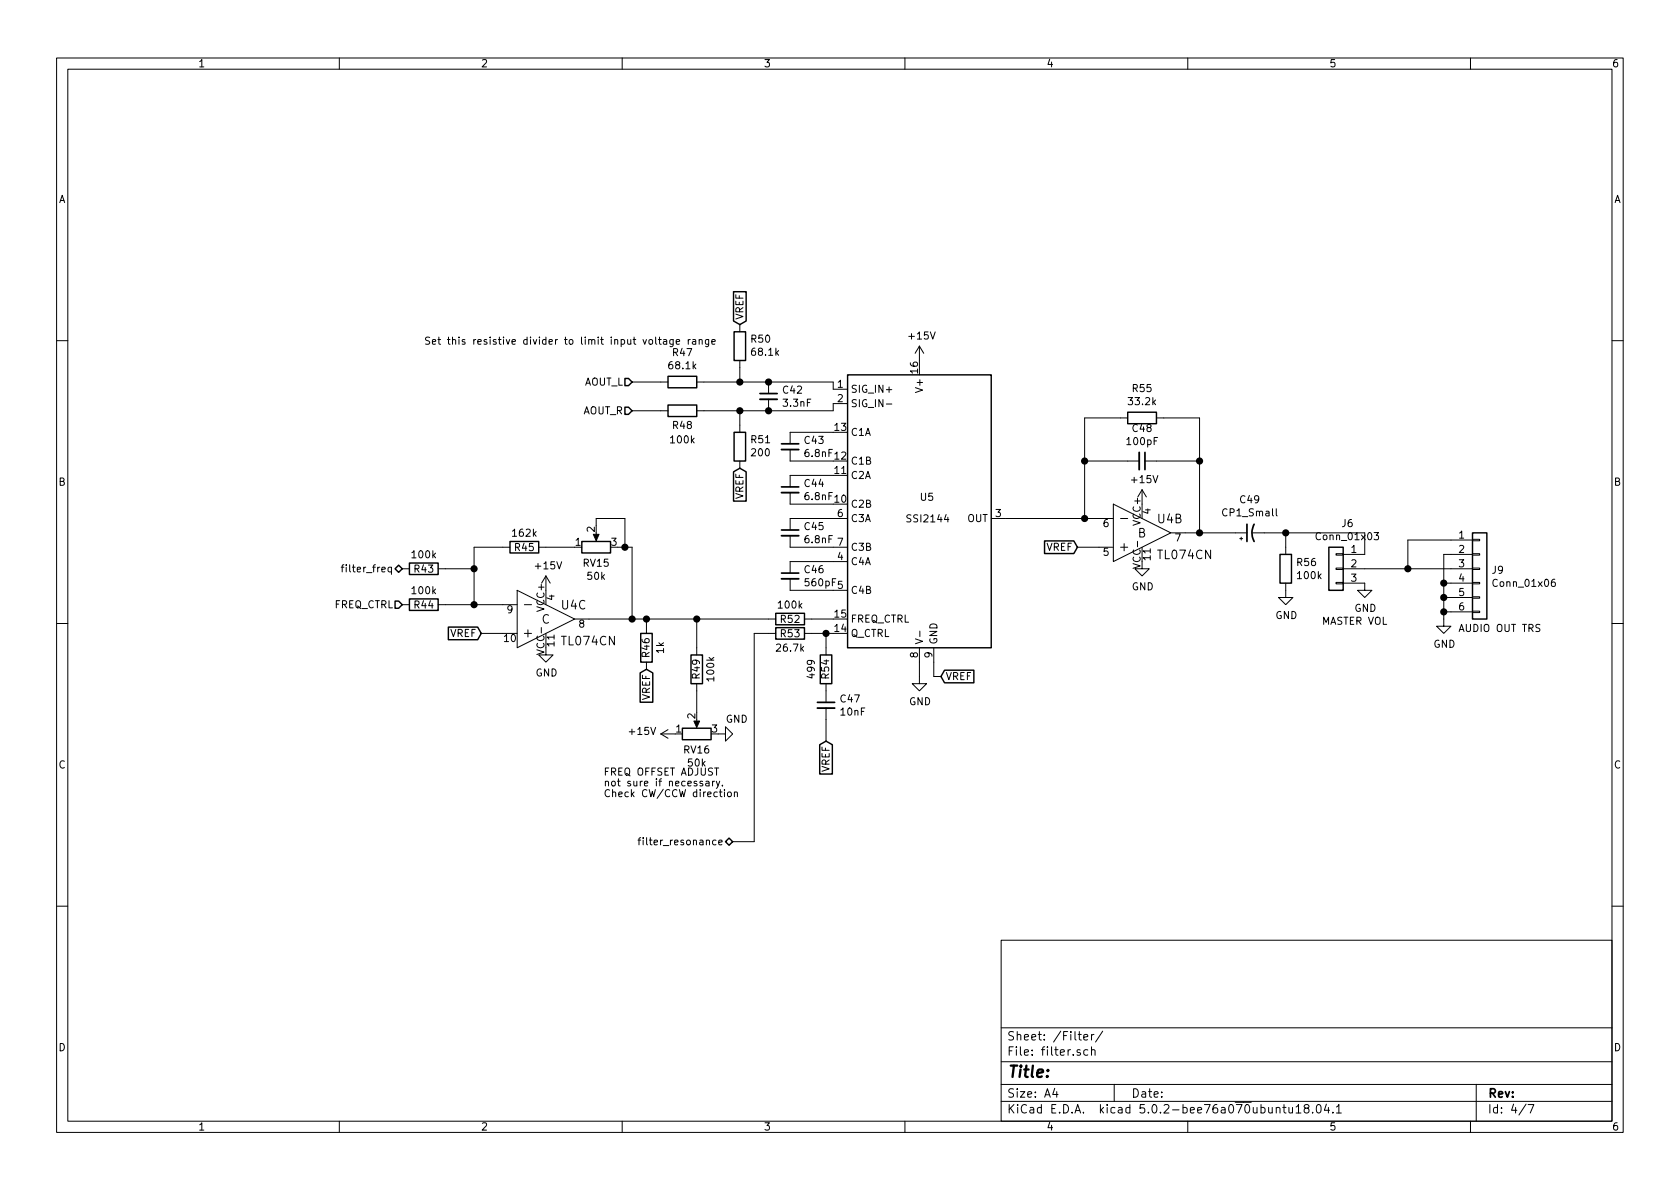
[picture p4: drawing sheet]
EESchema Schematic File Version 4
LIBS:synth-wavetable-cache
EELAYER 26 0
EELAYER END
$Descr A4 11693 8268
encoding utf-8
Sheet 4 7
Title ""
Date ""
Rev ""
Comp ""
Comment1 ""
Comment2 ""
Comment3 ""
Comment4 ""
$EndDescr
$Comp
L Audio:SSI2144 U5
U 1 1
P 6400 3600
F 0 "U5" H 6400 3750 50  0000 L CNN
F 1 "SSI2144" H 6300 3600 50  0000 L CNN
F 2 "SparkFun-AnalogIC:SSOP16" H 7300 3500 50  0001 C CNN
F 3 "http://www.soundsemiconductor.com/downloads/ssi2144datasheet.pdf" H 7100 3350 50  0001 C CNN
	1    6400 3600
	1    0    0    -1  
$EndComp
$Comp
L Device:R R47
U 1 1
P 4750 2650
F 0 "R47" V 4543 2650 50  0000 C CNN
F 1 "68.1k" V 4634 2650 50  0000 C CNN
F 2 "SparkFun-Passives:0805" V 4680 2650 50  0001 C CNN
F 3 "~" H 4750 2650 50  0001 C CNN
	1    4750 2650
	0    1    1    0   
$EndComp
$Comp
L Device:C_Small C42
U 1 1
P 5350 2750
F 0 "C42" H 5442 2796 50  0000 L CNN
F 1 "3.3nF" H 5442 2705 50  0000 L CNN
F 2 "SparkFun-Passives:0805" H 5350 2750 50  0001 C CNN
F 3 "~" H 5350 2750 50  0001 C CNN
	1    5350 2750
	1    0    0    -1  
$EndComp
Wire Wire Line
	5350 2650 5800 2650
Wire Wire Line
	5800 2650 5800 2700
Wire Wire Line
	5350 2850 5800 2850
Wire Wire Line
	5800 2850 5800 2800
$Comp
L Device:C_Small C46
U 1 1
P 5500 4000
F 0 "C46" H 5592 4046 50  0000 L CNN
F 1 "560pF" H 5592 3955 50  0000 L CNN
F 2 "SparkFun-Passives:0805" H 5500 4000 50  0001 C CNN
F 3 "~" H 5500 4000 50  0001 C CNN
	1    5500 4000
	1    0    0    -1  
$EndComp
Wire Wire Line
	5500 3900 5800 3900
Wire Wire Line
	5500 4100 5800 4100
$Comp
L Device:C_Small C45
U 1 1
P 5500 3700
F 0 "C45" H 5592 3746 50  0000 L CNN
F 1 "6.8nF" H 5592 3655 50  0000 L CNN
F 2 "SparkFun-Passives:0805" H 5500 3700 50  0001 C CNN
F 3 "~" H 5500 3700 50  0001 C CNN
	1    5500 3700
	1    0    0    -1  
$EndComp
Wire Wire Line
	5500 3600 5800 3600
Wire Wire Line
	5500 3800 5800 3800
$Comp
L power:GND #PWR071
U 1 1
P 6400 4700
F 0 "#PWR071" H 6400 4450 50  0001 C CNN
F 1 "GND" H 6405 4527 50  0000 C CNN
F 2 "" H 6400 4700 50  0001 C CNN
F 3 "" H 6400 4700 50  0001 C CNN
	1    6400 4700
	1    0    0    -1  
$EndComp
Wire Wire Line
	6400 4700 6400 4600
Text GLabel 6550 4700 2    50   Input ~ 0
VREF
Wire Wire Line
	6550 4700 6500 4700
Wire Wire Line
	6500 4700 6500 4600
$Comp
L power:+15V #PWR070
U 1 1
P 6400 2500
F 0 "#PWR070" H 6400 2350 50  0001 C CNN
F 1 "+15V" H 6415 2673 50  0000 C CNN
F 2 "" H 6400 2500 50  0001 C CNN
F 3 "" H 6400 2500 50  0001 C CNN
	1    6400 2500
	1    0    0    -1  
$EndComp
$Comp
L Device:C_Small C44
U 1 1
P 5500 3400
F 0 "C44" H 5592 3446 50  0000 L CNN
F 1 "6.8nF" H 5592 3355 50  0000 L CNN
F 2 "SparkFun-Passives:0805" H 5500 3400 50  0001 C CNN
F 3 "~" H 5500 3400 50  0001 C CNN
	1    5500 3400
	1    0    0    -1  
$EndComp
$Comp
L Device:C_Small C43
U 1 1
P 5500 3100
F 0 "C43" H 5592 3146 50  0000 L CNN
F 1 "6.8nF" H 5592 3055 50  0000 L CNN
F 2 "SparkFun-Passives:0805" H 5500 3100 50  0001 C CNN
F 3 "~" H 5500 3100 50  0001 C CNN
	1    5500 3100
	1    0    0    -1  
$EndComp
Wire Wire Line
	5500 3000 5800 3000
Wire Wire Line
	5500 3200 5800 3200
Wire Wire Line
	5500 3300 5800 3300
Wire Wire Line
	5500 3500 5800 3500
$Comp
L Device:R R48
U 1 1
P 4750 2850
F 0 "R48" V 4850 2850 50  0000 C CNN
F 1 "100k" V 4950 2850 50  0000 C CNN
F 2 "SparkFun-Passives:0805" V 4680 2850 50  0001 C CNN
F 3 "~" H 4750 2850 50  0001 C CNN
	1    4750 2850
	0    1    1    0   
$EndComp
Wire Wire Line
	4900 2850 5150 2850
Connection ~ 5350 2850
Connection ~ 5350 2650
$Comp
L dk_Linear-Amplifiers-Instrumentation-OP-Amps-Buffer-Amps:TL074CN U4
U 2 1
P 7950 3700
F 0 "U4" H 8050 3800 60  0000 L CNN
F 1 "TL074CN" H 8050 3550 60  0000 L CNN
F 2 "SparkFun-AnalogIC:SO16" H 8150 3900 60  0001 L CNN
F 3 "http://www.ti.com/lit/ds/symlink/tl071a.pdf" H 8150 4000 60  0001 L CNN
F 4 "296-1777-5-ND" H 8150 4100 60  0001 L CNN "Digi-Key_PN"
F 5 "TL074CN" H 8150 4200 60  0001 L CNN "MPN"
F 6 "Integrated Circuits (ICs)" H 8150 4300 60  0001 L CNN "Category"
F 7 "Linear - Amplifiers - Instrumentation, OP Amps, Buffer Amps" H 8150 4400 60  0001 L CNN "Family"
F 8 "http://www.ti.com/lit/ds/symlink/tl071a.pdf" H 8150 4500 60  0001 L CNN "DK_Datasheet_Link"
F 9 "/product-detail/en/texas-instruments/TL074CN/296-1777-5-ND/277423" H 8150 4600 60  0001 L CNN "DK_Detail_Page"
F 10 "IC OPAMP JFET 3MHZ 14DIP" H 8150 4700 60  0001 L CNN "Description"
F 11 "Texas Instruments" H 8150 4800 60  0001 L CNN "Manufacturer"
F 12 "Active" H 8150 4900 60  0001 L CNN "Status"
	2    7950 3700
	1    0    0    -1  
$EndComp
Text GLabel 7500 3800 0    50   Input ~ 0
VREF
Wire Wire Line
	7500 3800 7650 3800
$Comp
L power:GND #PWR073
U 1 1
P 7950 3900
F 0 "#PWR073" H 7950 3650 50  0001 C CNN
F 1 "GND" H 7955 3727 50  0000 C CNN
F 2 "" H 7950 3900 50  0001 C CNN
F 3 "" H 7950 3900 50  0001 C CNN
	1    7950 3900
	1    0    0    -1  
$EndComp
$Comp
L power:+15V #PWR072
U 1 1
P 7950 3500
F 0 "#PWR072" H 7950 3350 50  0001 C CNN
F 1 "+15V" H 7965 3673 50  0000 C CNN
F 2 "" H 7950 3500 50  0001 C CNN
F 3 "" H 7950 3500 50  0001 C CNN
	1    7950 3500
	1    0    0    -1  
$EndComp
$Comp
L Device:C_Small C48
U 1 1
P 7950 3200
F 0 "C48" V 7721 3200 50  0000 C CNN
F 1 "100pF" V 7812 3200 50  0000 C CNN
F 2 "SparkFun-Passives:0805" H 7950 3200 50  0001 C CNN
F 3 "~" H 7950 3200 50  0001 C CNN
	1    7950 3200
	0    1    1    0   
$EndComp
$Comp
L Device:R R55
U 1 1
P 7950 2900
F 0 "R55" V 7743 2900 50  0000 C CNN
F 1 "33.2k" V 7834 2900 50  0000 C CNN
F 2 "SparkFun-Passives:0805" V 7880 2900 50  0001 C CNN
F 3 "~" H 7950 2900 50  0001 C CNN
	1    7950 2900
	0    1    1    0   
$EndComp
Wire Wire Line
	8250 3700 8350 3700
Wire Wire Line
	8350 3700 8350 3200
Wire Wire Line
	8350 2900 8100 2900
Wire Wire Line
	7800 2900 7550 2900
Wire Wire Line
	7550 2900 7550 3200
Wire Wire Line
	7550 3600 7650 3600
Wire Wire Line
	7550 3600 7000 3600
Connection ~ 7550 3600
Wire Wire Line
	7850 3200 7550 3200
Connection ~ 7550 3200
Wire Wire Line
	7550 3200 7550 3600
Wire Wire Line
	8050 3200 8350 3200
Connection ~ 8350 3200
Wire Wire Line
	8350 3200 8350 2900
$Comp
L Device:R R53
U 1 1
P 5500 4400
F 0 "R53" V 5500 4400 50  0000 C CNN
F 1 "26.7k" V 5600 4400 50  0000 C CNN
F 2 "SparkFun-Passives:0805" V 5430 4400 50  0001 C CNN
F 3 "~" H 5500 4400 50  0001 C CNN
	1    5500 4400
	0    1    1    0   
$EndComp
$Comp
L dk_Linear-Amplifiers-Instrumentation-OP-Amps-Buffer-Amps:TL074CN U4
U 3 1
P 3800 4300
F 0 "U4" H 3900 4400 60  0000 L CNN
F 1 "TL074CN" H 3900 4150 60  0000 L CNN
F 2 "SparkFun-AnalogIC:SO16" H 4000 4500 60  0001 L CNN
F 3 "http://www.ti.com/lit/ds/symlink/tl071a.pdf" H 4000 4600 60  0001 L CNN
F 4 "296-1777-5-ND" H 4000 4700 60  0001 L CNN "Digi-Key_PN"
F 5 "TL074CN" H 4000 4800 60  0001 L CNN "MPN"
F 6 "Integrated Circuits (ICs)" H 4000 4900 60  0001 L CNN "Category"
F 7 "Linear - Amplifiers - Instrumentation, OP Amps, Buffer Amps" H 4000 5000 60  0001 L CNN "Family"
F 8 "http://www.ti.com/lit/ds/symlink/tl071a.pdf" H 4000 5100 60  0001 L CNN "DK_Datasheet_Link"
F 9 "/product-detail/en/texas-instruments/TL074CN/296-1777-5-ND/277423" H 4000 5200 60  0001 L CNN "DK_Detail_Page"
F 10 "IC OPAMP JFET 3MHZ 14DIP" H 4000 5300 60  0001 L CNN "Description"
F 11 "Texas Instruments" H 4000 5400 60  0001 L CNN "Manufacturer"
F 12 "Active" H 4000 5500 60  0001 L CNN "Status"
	3    3800 4300
	1    0    0    -1  
$EndComp
Text GLabel 3350 4400 0    50   Input ~ 0
VREF
Wire Wire Line
	3350 4400 3500 4400
$Comp
L power:GND #PWR067
U 1 1
P 3800 4500
F 0 "#PWR067" H 3800 4250 50  0001 C CNN
F 1 "GND" H 3805 4327 50  0000 C CNN
F 2 "" H 3800 4500 50  0001 C CNN
F 3 "" H 3800 4500 50  0001 C CNN
	1    3800 4500
	1    0    0    -1  
$EndComp
$Comp
L power:+15V #PWR066
U 1 1
P 3800 4100
F 0 "#PWR066" H 3800 3950 50  0001 C CNN
F 1 "+15V" H 3815 4273 50  0000 C CNN
F 2 "" H 3800 4100 50  0001 C CNN
F 3 "" H 3800 4100 50  0001 C CNN
	1    3800 4100
	1    0    0    -1  
$EndComp
$Comp
L Device:R R52
U 1 1
P 5500 4300
F 0 "R52" V 5500 4300 50  0000 C CNN
F 1 "100k" V 5400 4300 50  0000 C CNN
F 2 "SparkFun-Passives:0805" V 5430 4300 50  0001 C CNN
F 3 "~" H 5500 4300 50  0001 C CNN
	1    5500 4300
	0    1    1    0   
$EndComp
Wire Wire Line
	5650 4300 5800 4300
Wire Wire Line
	5350 4300 4850 4300
$Comp
L Device:R R49
U 1 1
P 4850 4650
F 0 "R49" V 4850 4650 50  0000 C CNN
F 1 "100k" V 4750 4650 50  0000 C CNN
F 2 "SparkFun-Passives:0805" V 4780 4650 50  0001 C CNN
F 3 "~" H 4850 4650 50  0001 C CNN
	1    4850 4650
	-1   0    0    1   
$EndComp
Wire Wire Line
	4850 4500 4850 4300
$Comp
L power:+15V #PWR068
U 1 1
P 4700 5100
F 0 "#PWR068" H 4700 4950 50  0001 C CNN
F 1 "+15V" V 4715 5228 50  0000 L CNN
F 2 "" H 4700 5100 50  0001 C CNN
F 3 "" H 4700 5100 50  0001 C CNN
	1    4700 5100
	0    -1   -1   0   
$EndComp
$Comp
L power:GND #PWR069
U 1 1
P 5000 5100
F 0 "#PWR069" H 5000 4850 50  0001 C CNN
F 1 "GND" V 5100 5050 50  0000 R CNN
F 2 "" H 5000 5100 50  0001 C CNN
F 3 "" H 5000 5100 50  0001 C CNN
	1    5000 5100
	0    -1   -1   0   
$EndComp
Text Notes 4200 5550 0    50   ~ 0
FREQ OFFSET ADJUST\nnot sure if necessary.\nCheck CW/CCW direction
$Comp
L Device:R_POT RV16
U 1 1
P 4850 5100
F 0 "RV16" V 4736 5100 50  0000 C CNN
F 1 "50k" V 4645 5100 50  0000 C CNN
F 2 "SparkFun-Electromechanical:TRIMPOT-3MM-2" H 4850 5100 50  0001 C CNN
F 3 "~" H 4850 5100 50  0001 C CNN
	1    4850 5100
	0    -1   -1   0   
$EndComp
$Comp
L Device:R_POT RV15
U 1 1
P 4150 3800
F 0 "RV15" V 4036 3800 50  0000 C CNN
F 1 "50k" V 3945 3800 50  0000 C CNN
F 2 "SparkFun-Electromechanical:TRIMPOT-3MM-2" H 4150 3800 50  0001 C CNN
F 3 "~" H 4150 3800 50  0001 C CNN
	1    4150 3800
	0    -1   -1   0   
$EndComp
Wire Wire Line
	3100 4200 3300 4200
Wire Wire Line
	4300 3800 4350 3800
Wire Wire Line
	4350 3800 4350 3600
Wire Wire Line
	4350 3600 4150 3600
Wire Wire Line
	4150 3600 4150 3650
$Comp
L Device:R R45
U 1 1
P 3650 3800
F 0 "R45" V 3650 3800 50  0000 C CNN
F 1 "162k" V 3550 3800 50  0000 C CNN
F 2 "SparkFun-Passives:0805" V 3580 3800 50  0001 C CNN
F 3 "~" H 3650 3800 50  0001 C CNN
	1    3650 3800
	0    1    1    0   
$EndComp
$Comp
L Device:R R44
U 1 1
P 2950 4200
F 0 "R44" V 2950 4200 50  0000 C CNN
F 1 "100k" V 2850 4200 50  0000 C CNN
F 2 "SparkFun-Passives:0805" V 2880 4200 50  0001 C CNN
F 3 "~" H 2950 4200 50  0001 C CNN
	1    2950 4200
	0    1    1    0   
$EndComp
Wire Wire Line
	3500 3800 3300 3800
Wire Wire Line
	3300 3800 3300 3950
Connection ~ 3300 4200
Wire Wire Line
	3300 4200 3500 4200
Wire Wire Line
	4350 3800 4400 3800
Wire Wire Line
	4400 3800 4400 4300
Wire Wire Line
	4400 4300 4100 4300
Connection ~ 4350 3800
Wire Wire Line
	3800 3800 4000 3800
$Comp
L Device:R R46
U 1 1
P 4500 4500
F 0 "R46" V 4500 4500 50  0000 C CNN
F 1 "1k" V 4400 4500 50  0000 C CNN
F 2 "SparkFun-Passives:0805" V 4430 4500 50  0001 C CNN
F 3 "~" H 4500 4500 50  0001 C CNN
	1    4500 4500
	-1   0    0    1   
$EndComp
Wire Wire Line
	4400 4300 4500 4300
Connection ~ 4400 4300
Connection ~ 4850 4300
Wire Wire Line
	4500 4350 4500 4300
Connection ~ 4500 4300
Wire Wire Line
	4500 4300 4850 4300
$Comp
L Device:R R54
U 1 1
P 5750 4650
F 0 "R54" V 5750 4650 50  0000 C CNN
F 1 "499" V 5850 4650 50  0000 C CNN
F 2 "SparkFun-Passives:0805" V 5680 4650 50  0001 C CNN
F 3 "~" H 5750 4650 50  0001 C CNN
	1    5750 4650
	-1   0    0    1   
$EndComp
Wire Wire Line
	5800 4400 5750 4400
Wire Wire Line
	5750 4500 5750 4400
Connection ~ 5750 4400
Wire Wire Line
	5750 4400 5650 4400
$Comp
L Device:C_Small C47
U 1 1
P 5750 4900
F 0 "C47" H 5842 4946 50  0000 L CNN
F 1 "10nF" H 5842 4855 50  0000 L CNN
F 2 "SparkFun-Passives:0805" H 5750 4900 50  0001 C CNN
F 3 "~" H 5750 4900 50  0001 C CNN
	1    5750 4900
	1    0    0    -1  
$EndComp
Text GLabel 5750 5150 3    50   Input ~ 0
VREF
Wire Wire Line
	5750 5150 5750 5000
Text GLabel 5150 2250 1    50   Input ~ 0
VREF
$Comp
L Device:R R50
U 1 1
P 5150 2400
F 0 "R50" H 5080 2354 50  0000 R CNN
F 1 "68.1k" H 5080 2445 50  0000 R CNN
F 2 "SparkFun-Passives:0805" V 5080 2400 50  0001 C CNN
F 3 "~" H 5150 2400 50  0001 C CNN
	1    5150 2400
	-1   0    0    1   
$EndComp
Text Notes 2950 2400 0    50   ~ 0
Set this resistive divider to limit input voltage range
$Comp
L Device:R R43
U 1 1
P 2950 3950
F 0 "R43" V 2950 3950 50  0000 C CNN
F 1 "100k" V 2850 3950 50  0000 C CNN
F 2 "SparkFun-Passives:0805" V 2880 3950 50  0001 C CNN
F 3 "~" H 2950 3950 50  0001 C CNN
	1    2950 3950
	0    1    1    0   
$EndComp
Wire Wire Line
	3100 3950 3300 3950
Connection ~ 3300 3950
Wire Wire Line
	3300 3950 3300 4200
Text GLabel 4500 4650 3    50   Input ~ 0
VREF
Wire Wire Line
	4850 4800 4850 4950
$Comp
L Device:CP1_Small C49
U 1 1
P 8700 3700
F 0 "C49" V 8928 3700 50  0000 C CNN
F 1 "CP1_Small" V 8837 3700 50  0000 C CNN
F 2 "Capacitor_SMD:CP_Elec_6.3x5.4" H 8700 3700 50  0001 C CNN
F 3 "~" H 8700 3700 50  0001 C CNN
	1    8700 3700
	0    -1   -1   0   
$EndComp
Wire Wire Line
	8600 3700 8350 3700
Connection ~ 8350 3700
$Comp
L Device:R R56
U 1 1
P 8950 3950
F 0 "R56" H 9020 3996 50  0000 L CNN
F 1 "100k" H 9020 3905 50  0000 L CNN
F 2 "SparkFun-Passives:0805" V 8880 3950 50  0001 C CNN
F 3 "~" H 8950 3950 50  0001 C CNN
	1    8950 3950
	1    0    0    -1  
$EndComp
Wire Wire Line
	8800 3700 8950 3700
Wire Wire Line
	8950 3800 8950 3700
$Comp
L power:GND #PWR074
U 1 1
P 8950 4100
F 0 "#PWR074" H 8950 3850 50  0001 C CNN
F 1 "GND" H 8955 3927 50  0000 C CNN
F 2 "" H 8950 4100 50  0001 C CNN
F 3 "" H 8950 4100 50  0001 C CNN
	1    8950 4100
	1    0    0    -1  
$EndComp
$Comp
L Device:R R51
U 1 1
P 5150 3100
F 0 "R51" H 5080 3054 50  0000 R CNN
F 1 "200" H 5080 3145 50  0000 R CNN
F 2 "SparkFun-Passives:0805" V 5080 3100 50  0001 C CNN
F 3 "~" H 5150 3100 50  0001 C CNN
	1    5150 3100
	-1   0    0    1   
$EndComp
Wire Wire Line
	5150 2950 5150 2850
Connection ~ 5150 2850
Wire Wire Line
	5150 2850 5350 2850
Text GLabel 5150 3250 3    50   Input ~ 0
VREF
Text HLabel 4400 2650 0    50   Input ~ 0
AOUT_L
Text HLabel 4400 2850 0    50   Input ~ 0
AOUT_R
Wire Wire Line
	4400 2650 4600 2650
Wire Wire Line
	4600 2850 4400 2850
Wire Wire Line
	4900 2650 5150 2650
Wire Wire Line
	5150 2550 5150 2650
Connection ~ 5150 2650
Wire Wire Line
	5150 2650 5350 2650
Wire Wire Line
	9500 3700 8950 3700
Connection ~ 8950 3700
$Comp
L power:GND #PWR075
U 1 1
P 9500 4050
F 0 "#PWR075" H 9500 3800 50  0001 C CNN
F 1 "GND" H 9505 3877 50  0000 C CNN
F 2 "" H 9500 4050 50  0001 C CNN
F 3 "" H 9500 4050 50  0001 C CNN
	1    9500 4050
	1    0    0    -1  
$EndComp
Text Notes 9200 4350 0    50   ~ 0
MASTER VOL
Text HLabel 2800 4200 0    50   Input ~ 0
FREQ_CTRL
Text HLabel 2800 3950 0    50   BiDi ~ 0
filter_freq
Text HLabel 5100 5850 0    50   BiDi ~ 0
filter_resonance
Wire Wire Line
	5250 4400 5250 5850
Wire Wire Line
	5250 5850 5100 5850
Wire Wire Line
	5250 4400 5350 4400
$Comp
L Connector_Generic:Conn_01x06 J9
U 1 1
P 10300 3950
F 0 "J9" H 10380 3942 50  0000 L CNN
F 1 "Conn_01x06" H 10380 3851 50  0000 L CNN
F 2 "SparkFun-Connectors:1X06" H 10300 3950 50  0001 C CNN
F 3 "~" H 10300 3950 50  0001 C CNN
	1    10300 3950
	1    0    0    -1  
$EndComp
$Comp
L power:GND #PWR0123
U 1 1
P 10050 4300
F 0 "#PWR0123" H 10050 4050 50  0001 C CNN
F 1 "GND" H 10055 4127 50  0000 C CNN
F 2 "" H 10050 4300 50  0001 C CNN
F 3 "" H 10050 4300 50  0001 C CNN
	1    10050 4300
	1    0    0    -1  
$EndComp
Wire Wire Line
	10050 4300 10050 4250
Wire Wire Line
	10050 4250 10100 4250
Wire Wire Line
	10100 4150 10050 4150
Wire Wire Line
	10050 4150 10050 4250
Connection ~ 10050 4250
Wire Wire Line
	9800 3950 9800 3750
Wire Wire Line
	9800 3750 10100 3750
Wire Wire Line
	9800 3950 10100 3950
Connection ~ 9800 3950
Wire Wire Line
	10100 3850 10050 3850
Wire Wire Line
	10050 3850 10050 4050
Connection ~ 10050 4150
Wire Wire Line
	10100 4050 10050 4050
Connection ~ 10050 4050
Wire Wire Line
	10050 4050 10050 4150
$Comp
L Connector_Generic:Conn_01x03 J6
U 1 1
P 9300 3950
F 0 "J6" H 9220 4267 50  0000 C CNN
F 1 "Conn_01x03" H 9220 4176 50  0000 C CNN
F 2 "SparkFun-Connectors:1X03" H 9300 3950 50  0001 C CNN
F 3 "~" H 9300 3950 50  0001 C CNN
	1    9300 3950
	-1   0    0    -1  
$EndComp
Wire Wire Line
	9500 3700 9500 3850
Wire Wire Line
	9500 3950 9800 3950
Text Notes 10150 4400 0    50   ~ 0
AUDIO OUT TRS
$EndSCHEMATC
